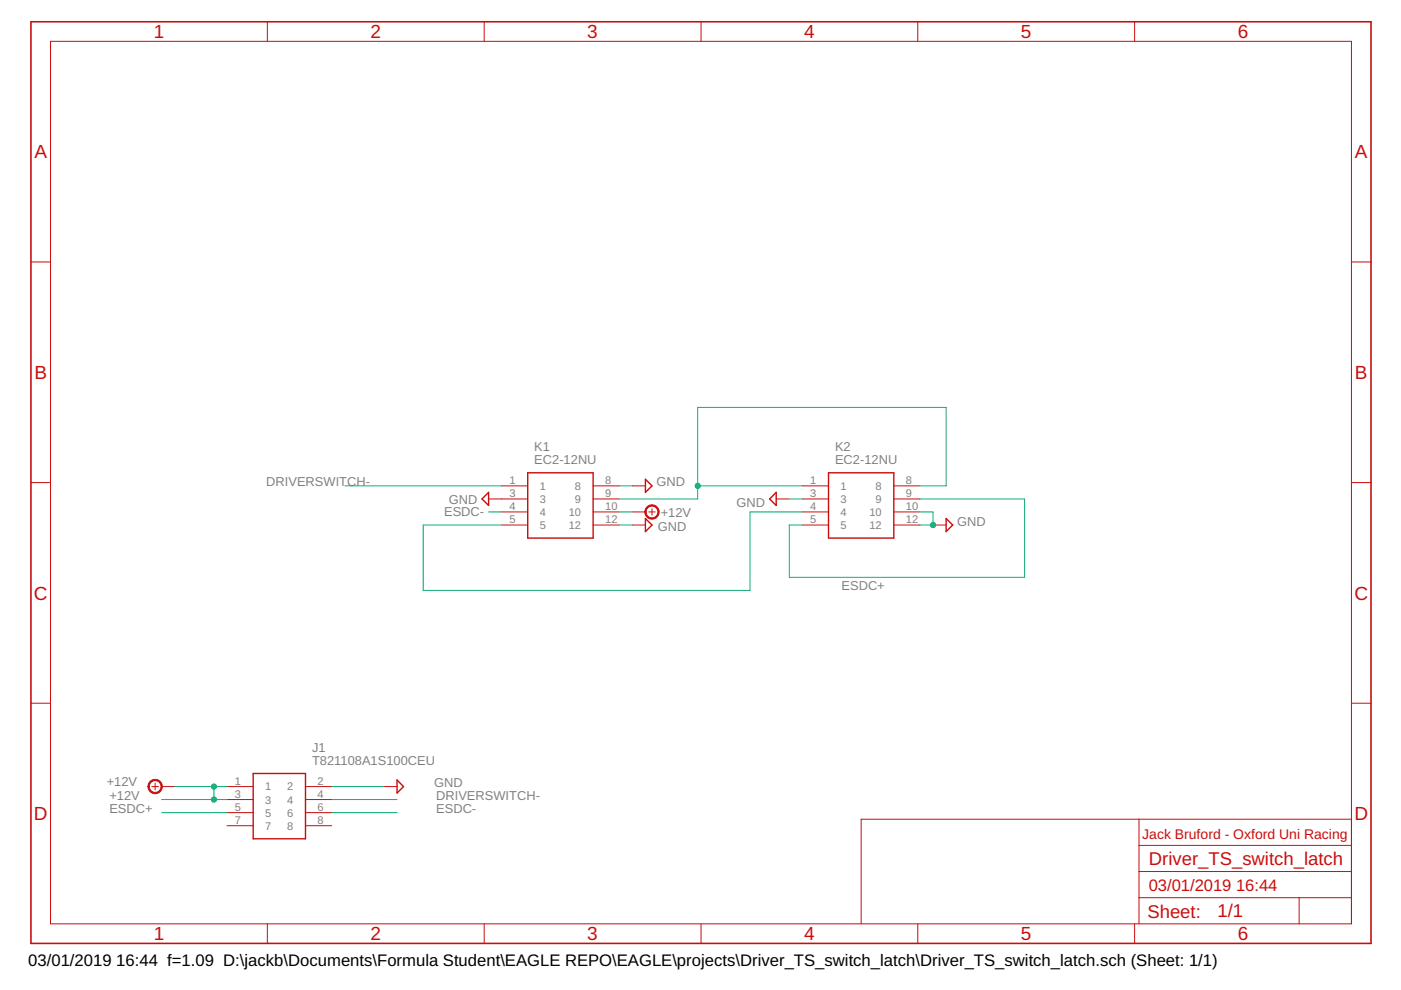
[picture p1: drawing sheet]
<?xml version="1.0" encoding="utf-8"?>
<!DOCTYPE eagle SYSTEM "eagle.dtd">
<eagle version="9.2.2">
<drawing>
<settings>
<setting alwaysvectorfont="no"/>
<setting verticaltext="up"/>
</settings>
<grid distance="0.1" unitdist="inch" unit="inch" style="lines" multiple="1" display="no" altdistance="0.01" altunitdist="inch" altunit="inch"/>
<schematic xreflabel="%F%N/%S.%C%R" xrefpart="/%S.%C%R">
<libraries>
<library name="frames">
<symbols>
<symbol name="A4L-LOC">
<wire x1="256.54" y1="3.81" x2="256.54" y2="8.89" width="0.1016" layer="94"/>
<wire x1="256.54" y1="8.89" x2="256.54" y2="13.97" width="0.1016" layer="94"/>
<wire x1="256.54" y1="13.97" x2="256.54" y2="19.05" width="0.1016" layer="94"/>
<wire x1="256.54" y1="19.05" x2="256.54" y2="24.13" width="0.1016" layer="94"/>
<wire x1="161.29" y1="3.81" x2="161.29" y2="24.13" width="0.1016" layer="94"/>
<wire x1="161.29" y1="24.13" x2="215.265" y2="24.13" width="0.1016" layer="94"/>
<wire x1="215.265" y1="24.13" x2="256.54" y2="24.13" width="0.1016" layer="94"/>
<wire x1="246.38" y1="3.81" x2="246.38" y2="8.89" width="0.1016" layer="94"/>
<wire x1="246.38" y1="8.89" x2="256.54" y2="8.89" width="0.1016" layer="94"/>
<wire x1="246.38" y1="8.89" x2="215.265" y2="8.89" width="0.1016" layer="94"/>
<wire x1="215.265" y1="8.89" x2="215.265" y2="3.81" width="0.1016" layer="94"/>
<wire x1="215.265" y1="8.89" x2="215.265" y2="13.97" width="0.1016" layer="94"/>
<wire x1="215.265" y1="13.97" x2="256.54" y2="13.97" width="0.1016" layer="94"/>
<wire x1="215.265" y1="13.97" x2="215.265" y2="19.05" width="0.1016" layer="94"/>
<wire x1="215.265" y1="19.05" x2="256.54" y2="19.05" width="0.1016" layer="94"/>
<wire x1="215.265" y1="19.05" x2="215.265" y2="24.13" width="0.1016" layer="94"/>
<text x="217.17" y="15.24" size="2.54" layer="94">&gt;DRAWING_NAME</text>
<text x="217.17" y="10.16" size="2.286" layer="94">&gt;LAST_DATE_TIME</text>
<text x="230.505" y="5.08" size="2.54" layer="94">&gt;SHEET</text>
<text x="216.916" y="4.953" size="2.54" layer="94">Sheet:</text>
<frame x1="0" y1="0" x2="260.35" y2="179.07" columns="6" rows="4" layer="94"/>
</symbol>
</symbols>
<devicesets>
<deviceset name="A4L-LOC" prefix="FRAME" uservalue="yes">
<gates>
<gate name="G$1" symbol="A4L-LOC" x="0" y="0"/>
</gates>
<devices>
<device name="">
<technologies>
<technology name=""/>
</technologies>
</device>
</devices>
</deviceset>
</devicesets>
</library>
<library name="T821108A1S100CEU">
<symbols>
<symbol name="T821108A1S100CEU">
<wire x1="5.08" y1="2.54" x2="15.24" y2="2.54" width="0.254" layer="94"/>
<wire x1="15.24" y1="-10.16" x2="15.24" y2="2.54" width="0.254" layer="94"/>
<wire x1="15.24" y1="-10.16" x2="5.08" y2="-10.16" width="0.254" layer="94"/>
<wire x1="5.08" y1="2.54" x2="5.08" y2="-10.16" width="0.254" layer="94"/>
<text x="16.51" y="7.62" size="1.778" layer="95" align="center-left">&gt;NAME</text>
<text x="16.51" y="5.08" size="1.778" layer="96" align="center-left">&gt;VALUE</text>
<pin name="1" x="0" y="0" length="middle"/>
<pin name="3" x="0" y="-2.54" length="middle"/>
<pin name="5" x="0" y="-5.08" length="middle"/>
<pin name="7" x="0" y="-7.62" length="middle"/>
<pin name="2" x="20.32" y="0" length="middle" rot="R180"/>
<pin name="4" x="20.32" y="-2.54" length="middle" rot="R180"/>
<pin name="6" x="20.32" y="-5.08" length="middle" rot="R180"/>
<pin name="8" x="20.32" y="-7.62" length="middle" rot="R180"/>
</symbol>
</symbols>
<devicesets>
<deviceset name="T821108A1S100CEU" prefix="J">
<gates>
<gate name="G$1" symbol="T821108A1S100CEU" x="0" y="0"/>
</gates>
<devices>
<device name="" package="HDRV8W64P254_2X4_1778X895X915P">
<connects>
<connect gate="G$1" pin="1" pad="1"/>
<connect gate="G$1" pin="2" pad="2"/>
<connect gate="G$1" pin="3" pad="3"/>
<connect gate="G$1" pin="4" pad="4"/>
<connect gate="G$1" pin="5" pad="5"/>
<connect gate="G$1" pin="6" pad="6"/>
<connect gate="G$1" pin="7" pad="7"/>
<connect gate="G$1" pin="8" pad="8"/>
</connects>
<technologies>
<technology name="">
<attribute name="DESCRIPTION" value="HEADER, VERTICAL, 2.54MM, 8WAY Amphenol T821 Series, 2.54mm Pitch 8 Way 2 Row Straight PCB Header, Solder Termination, 3A" constant="no"/>
<attribute name="HEIGHT" value="9.15mm" constant="no"/>
<attribute name="MANUFACTURER_NAME" value="Amphenol" constant="no"/>
<attribute name="MANUFACTURER_PART_NUMBER" value="T821108A1S100CEU" constant="no"/>
<attribute name="RS_PART_NUMBER" value="1702738" constant="no"/>
</technology>
</technologies>
</device>
</devices>
</deviceset>
</devicesets>
</library>
<library name="supply2">
<symbols>
<symbol name="+12V">
<wire x1="0" y1="1.905" x2="0" y2="0.635" width="0.1524" layer="94"/>
<wire x1="-0.635" y1="1.27" x2="0.635" y2="1.27" width="0.1524" layer="94"/>
<circle x="0" y="1.27" radius="1.27" width="0.254" layer="94"/>
<text x="-2.54" y="3.175" size="1.778" layer="96">&gt;VALUE</text>
<pin name="+12V" x="0" y="-2.54" visible="off" length="short" direction="sup" rot="R90"/>
</symbol>
<symbol name="GND">
<wire x1="-1.27" y1="0" x2="1.27" y2="0" width="0.254" layer="94"/>
<wire x1="1.27" y1="0" x2="0" y2="-1.27" width="0.254" layer="94"/>
<wire x1="0" y1="-1.27" x2="-1.27" y2="0" width="0.254" layer="94"/>
<text x="-1.905" y="-3.175" size="1.778" layer="96">&gt;VALUE</text>
<pin name="GND" x="0" y="2.54" visible="off" length="short" direction="sup" rot="R270"/>
</symbol>
</symbols>
<devicesets>
<deviceset name="+12V" prefix="SUPPLY">
<gates>
<gate name="+12V" symbol="+12V" x="0" y="0"/>
</gates>
<devices>
<device name="">
<technologies>
<technology name=""/>
</technologies>
</device>
</devices>
</deviceset>
<deviceset name="GND" prefix="SUPPLY">
<gates>
<gate name="GND" symbol="GND" x="0" y="0"/>
</gates>
<devices>
<device name="">
<technologies>
<technology name=""/>
</technologies>
</device>
</devices>
</deviceset>
</devicesets>
</library>
<library name="SamacSys_Parts">
<symbols>
<symbol name="EC2-12NU">
<wire x1="5.08" y1="2.54" x2="17.78" y2="2.54" width="0.254" layer="94"/>
<wire x1="17.78" y1="-10.16" x2="17.78" y2="2.54" width="0.254" layer="94"/>
<wire x1="17.78" y1="-10.16" x2="5.08" y2="-10.16" width="0.254" layer="94"/>
<wire x1="5.08" y1="2.54" x2="5.08" y2="-10.16" width="0.254" layer="94"/>
<text x="19.05" y="7.62" size="1.778" layer="95" align="center-left">&gt;NAME</text>
<text x="19.05" y="5.08" size="1.778" layer="96" align="center-left">&gt;VALUE</text>
<pin name="1" x="0" y="0" length="middle"/>
<pin name="3" x="0" y="-2.54" length="middle"/>
<pin name="4" x="0" y="-5.08" length="middle"/>
<pin name="5" x="0" y="-7.62" length="middle"/>
<pin name="8" x="22.86" y="0" length="middle" rot="R180"/>
<pin name="9" x="22.86" y="-2.54" length="middle" rot="R180"/>
<pin name="10" x="22.86" y="-5.08" length="middle" rot="R180"/>
<pin name="12" x="22.86" y="-7.62" length="middle" rot="R180"/>
</symbol>
</symbols>
<devicesets>
<deviceset name="EC2-12NU" prefix="K">
<gates>
<gate name="G$1" symbol="EC2-12NU" x="0" y="0"/>
</gates>
<devices>
<device name="" package="EC2-12NU">
<connects>
<connect gate="G$1" pin="1" pad="1"/>
<connect gate="G$1" pin="10" pad="10"/>
<connect gate="G$1" pin="12" pad="12"/>
<connect gate="G$1" pin="3" pad="3"/>
<connect gate="G$1" pin="4" pad="4"/>
<connect gate="G$1" pin="5" pad="5"/>
<connect gate="G$1" pin="8" pad="8"/>
<connect gate="G$1" pin="9" pad="9"/>
</connects>
<technologies>
<technology name="">
<attribute name="DESCRIPTION" value="DPDT PCB Mount Non-Latching Relay 2 A, 12V dc" constant="no"/>
<attribute name="HEIGHT" value="mm" constant="no"/>
<attribute name="MANUFACTURER_NAME" value="Kemet" constant="no"/>
<attribute name="MANUFACTURER_PART_NUMBER" value="EC2-12NU" constant="no"/>
<attribute name="MOUSER_PART_NUMBER" value="80-EC2-12NU" constant="no"/>
</technology>
</technologies>
</device>
</devices>
</deviceset>
</devicesets>
</library>
</libraries>
<attributes>
</attributes>
<variantdefs>
</variantdefs>
<classes>
<class number="0" name="default" width="0" drill="0">
</class>
</classes>
<parts>
<part name="FRAME1" library="frames" deviceset="A4L-LOC" device="" value="JACK BRUFORD"/>
<part name="J1" library="T821108A1S100CEU" deviceset="T821108A1S100CEU" device=""/>
<part name="SUPPLY1" library="supply2" deviceset="+12V" device=""/>
<part name="SUPPLY2" library="supply2" deviceset="GND" device=""/>
<part name="K1" library="SamacSys_Parts" deviceset="EC2-12NU" device=""/>
<part name="K2" library="SamacSys_Parts" deviceset="EC2-12NU" device=""/>
<part name="SUPPLY3" library="supply2" deviceset="GND" device=""/>
<part name="SUPPLY5" library="supply2" deviceset="GND" device=""/>
<part name="SUPPLY4" library="supply2" deviceset="+12V" device=""/>
<part name="SUPPLY6" library="supply2" deviceset="GND" device=""/>
<part name="SUPPLY7" library="supply2" deviceset="GND" device=""/>
<part name="SUPPLY8" library="supply2" deviceset="GND" device=""/>
</parts>
<sheets>
<sheet>
<plain>
<text x="215.9" y="20.32" size="1.9304" layer="94">Jack Bruford - Oxford Uni Racing</text>
</plain>
<instances>
<instance part="FRAME1" gate="G$1" x="0" y="0" smashed="yes">
<attribute name="DRAWING_NAME" x="217.17" y="15.24" size="2.54" layer="94"/>
<attribute name="LAST_DATE_TIME" x="217.17" y="10.16" size="2.286" layer="94"/>
<attribute name="SHEET" x="230.505" y="5.08" size="2.54" layer="94"/>
</instance>
<instance part="J1" gate="G$1" x="38.1" y="30.48" smashed="yes">
<attribute name="NAME" x="54.61" y="38.1" size="1.778" layer="95" align="center-left"/>
<attribute name="VALUE" x="54.61" y="35.56" size="1.778" layer="96" align="center-left"/>
</instance>
<instance part="SUPPLY1" gate="+12V" x="25.4" y="30.48" smashed="yes" rot="R90">
<attribute name="VALUE" x="14.732" y="30.607" size="1.778" layer="96"/>
</instance>
<instance part="SUPPLY2" gate="GND" x="71.12" y="30.48" smashed="yes" rot="R90">
<attribute name="VALUE" x="78.359" y="30.353" size="1.778" layer="96"/>
</instance>
<instance part="K1" gate="G$1" x="91.44" y="88.9" smashed="yes">
<attribute name="NAME" x="97.79" y="96.52" size="1.778" layer="95" align="center-left"/>
<attribute name="VALUE" x="97.79" y="93.98" size="1.778" layer="96" align="center-left"/>
</instance>
<instance part="K2" gate="G$1" x="149.86" y="88.9" smashed="yes">
<attribute name="NAME" x="156.21" y="96.52" size="1.778" layer="95" align="center-left"/>
<attribute name="VALUE" x="156.21" y="93.98" size="1.778" layer="96" align="center-left"/>
</instance>
<instance part="SUPPLY3" gate="GND" x="119.38" y="81.28" smashed="yes" rot="R90">
<attribute name="VALUE" x="121.793" y="80.137" size="1.778" layer="96"/>
</instance>
<instance part="SUPPLY5" gate="GND" x="177.8" y="81.28" smashed="yes" rot="R90">
<attribute name="VALUE" x="179.959" y="81.153" size="1.778" layer="96"/>
</instance>
<instance part="SUPPLY4" gate="+12V" x="119.38" y="83.82" smashed="yes" rot="R270">
<attribute name="VALUE" x="128.27" y="84.709" size="1.778" layer="96" rot="R180"/>
</instance>
<instance part="SUPPLY6" gate="GND" x="144.78" y="86.36" smashed="yes" rot="R270">
<attribute name="VALUE" x="142.621" y="86.487" size="1.778" layer="96" rot="R180"/>
</instance>
<instance part="SUPPLY7" gate="GND" x="88.9" y="86.36" smashed="yes" rot="R270">
<attribute name="VALUE" x="86.741" y="87.249" size="1.778" layer="96" rot="R180"/>
</instance>
<instance part="SUPPLY8" gate="GND" x="119.38" y="88.9" smashed="yes" rot="R90">
<attribute name="VALUE" x="121.539" y="88.773" size="1.778" layer="96"/>
</instance>
</instances>
<busses>
</busses>
<nets>
<net name="+12V" class="0">
<segment>
<pinref part="SUPPLY1" gate="+12V" pin="+12V"/>
<pinref part="J1" gate="G$1" pin="1"/>
<wire x1="27.94" y1="30.48" x2="35.56" y2="30.48" width="0.1524" layer="91"/>
<pinref part="J1" gate="G$1" pin="3"/>
<wire x1="35.56" y1="30.48" x2="38.1" y2="30.48" width="0.1524" layer="91"/>
<wire x1="38.1" y1="27.94" x2="35.56" y2="27.94" width="0.1524" layer="91"/>
<label x="15.24" y="27.94" size="1.778" layer="95"/>
<wire x1="35.56" y1="27.94" x2="25.4" y2="27.94" width="0.1524" layer="91"/>
<wire x1="35.56" y1="30.48" x2="35.56" y2="27.94" width="0.1524" layer="91"/>
<junction x="35.56" y="30.48"/>
<junction x="35.56" y="27.94"/>
</segment>
<segment>
<pinref part="K1" gate="G$1" pin="10"/>
<pinref part="SUPPLY4" gate="+12V" pin="+12V"/>
<wire x1="114.3" y1="83.82" x2="116.84" y2="83.82" width="0.1524" layer="91"/>
</segment>
</net>
<net name="GND" class="0">
<segment>
<pinref part="J1" gate="G$1" pin="2"/>
<pinref part="SUPPLY2" gate="GND" pin="GND"/>
<wire x1="58.42" y1="30.48" x2="68.58" y2="30.48" width="0.1524" layer="91"/>
</segment>
<segment>
<pinref part="K1" gate="G$1" pin="12"/>
<pinref part="SUPPLY3" gate="GND" pin="GND"/>
<wire x1="114.3" y1="81.28" x2="116.84" y2="81.28" width="0.1524" layer="91"/>
</segment>
<segment>
<pinref part="K2" gate="G$1" pin="12"/>
<pinref part="SUPPLY5" gate="GND" pin="GND"/>
<wire x1="172.72" y1="81.28" x2="175.26" y2="81.28" width="0.1524" layer="91"/>
<pinref part="K2" gate="G$1" pin="10"/>
<wire x1="172.72" y1="83.82" x2="175.26" y2="83.82" width="0.1524" layer="91"/>
<wire x1="175.26" y1="83.82" x2="175.26" y2="81.28" width="0.1524" layer="91"/>
<junction x="175.26" y="81.28"/>
</segment>
<segment>
<pinref part="K1" gate="G$1" pin="3"/>
<pinref part="SUPPLY7" gate="GND" pin="GND"/>
</segment>
<segment>
<pinref part="K1" gate="G$1" pin="8"/>
<pinref part="SUPPLY8" gate="GND" pin="GND"/>
<wire x1="114.3" y1="88.9" x2="116.84" y2="88.9" width="0.1524" layer="91"/>
</segment>
<segment>
<pinref part="SUPPLY6" gate="GND" pin="GND"/>
<pinref part="K2" gate="G$1" pin="3"/>
<wire x1="147.32" y1="86.36" x2="149.86" y2="86.36" width="0.1524" layer="91"/>
</segment>
</net>
<net name="DRIVERSWITCH-" class="0">
<segment>
<pinref part="J1" gate="G$1" pin="4"/>
<wire x1="58.42" y1="27.94" x2="71.12" y2="27.94" width="0.1524" layer="91"/>
<label x="78.74" y="27.94" size="1.778" layer="95"/>
</segment>
<segment>
<label x="45.72" y="88.9" size="1.778" layer="95"/>
<pinref part="K1" gate="G$1" pin="1"/>
<wire x1="60.96" y1="88.9" x2="91.44" y2="88.9" width="0.1524" layer="91"/>
</segment>
</net>
<net name="ESDC+" class="0">
<segment>
<pinref part="J1" gate="G$1" pin="5"/>
<wire x1="38.1" y1="25.4" x2="25.4" y2="25.4" width="0.1524" layer="91"/>
<label x="15.24" y="25.4" size="1.778" layer="95"/>
</segment>
<segment>
<pinref part="K2" gate="G$1" pin="5"/>
<wire x1="149.86" y1="81.28" x2="147.32" y2="81.28" width="0.1524" layer="91"/>
<label x="157.48" y="68.58" size="1.778" layer="95"/>
<pinref part="K2" gate="G$1" pin="9"/>
<wire x1="172.72" y1="86.36" x2="193.04" y2="86.36" width="0.1524" layer="91"/>
<wire x1="193.04" y1="86.36" x2="193.04" y2="71.12" width="0.1524" layer="91"/>
<wire x1="193.04" y1="71.12" x2="147.32" y2="71.12" width="0.1524" layer="91"/>
<wire x1="147.32" y1="71.12" x2="147.32" y2="81.28" width="0.1524" layer="91"/>
</segment>
</net>
<net name="ESDC-" class="0">
<segment>
<pinref part="J1" gate="G$1" pin="6"/>
<wire x1="58.42" y1="25.4" x2="71.12" y2="25.4" width="0.1524" layer="91"/>
<label x="78.74" y="25.4" size="1.778" layer="95"/>
</segment>
<segment>
<pinref part="K1" gate="G$1" pin="4"/>
<wire x1="91.44" y1="83.82" x2="88.9" y2="83.82" width="0.1524" layer="91"/>
<label x="80.264" y="83.058" size="1.778" layer="95"/>
</segment>
</net>
<net name="N$3" class="0">
<segment>
<wire x1="76.2" y1="68.58" x2="139.7" y2="68.58" width="0.1524" layer="91"/>
<wire x1="139.7" y1="68.58" x2="139.7" y2="83.82" width="0.1524" layer="91"/>
<pinref part="K2" gate="G$1" pin="4"/>
<wire x1="139.7" y1="83.82" x2="149.86" y2="83.82" width="0.1524" layer="91"/>
<pinref part="K1" gate="G$1" pin="5"/>
<wire x1="91.44" y1="81.28" x2="76.2" y2="81.28" width="0.1524" layer="91"/>
<wire x1="76.2" y1="81.28" x2="76.2" y2="68.58" width="0.1524" layer="91"/>
</segment>
</net>
<net name="N$4" class="0">
<segment>
<wire x1="177.8" y1="104.14" x2="129.54" y2="104.14" width="0.1524" layer="91"/>
<wire x1="129.54" y1="104.14" x2="129.54" y2="88.9" width="0.1524" layer="91"/>
<pinref part="K1" gate="G$1" pin="9"/>
<wire x1="114.3" y1="86.36" x2="129.54" y2="86.36" width="0.1524" layer="91"/>
<wire x1="129.54" y1="86.36" x2="129.54" y2="88.9" width="0.1524" layer="91"/>
<junction x="129.54" y="88.9"/>
<pinref part="K2" gate="G$1" pin="8"/>
<wire x1="172.72" y1="88.9" x2="177.8" y2="88.9" width="0.1524" layer="91"/>
<wire x1="177.8" y1="88.9" x2="177.8" y2="104.14" width="0.1524" layer="91"/>
<pinref part="K2" gate="G$1" pin="1"/>
<wire x1="129.54" y1="88.9" x2="149.86" y2="88.9" width="0.1524" layer="91"/>
</segment>
</net>
</nets>
</sheet>
</sheets>
</schematic>
</drawing>
<compatibility>
<note version="8.2" severity="warning">
Since Version 8.2, EAGLE supports online libraries. The ids
of those online libraries will not be understood (or retained)
with this version.
</note>
<note version="8.3" severity="warning">
Since Version 8.3, EAGLE supports URNs for individual library
assets (packages, symbols, and devices). The URNs of those assets
will not be understood (or retained) with this version.
</note>
</compatibility>
</eagle>
